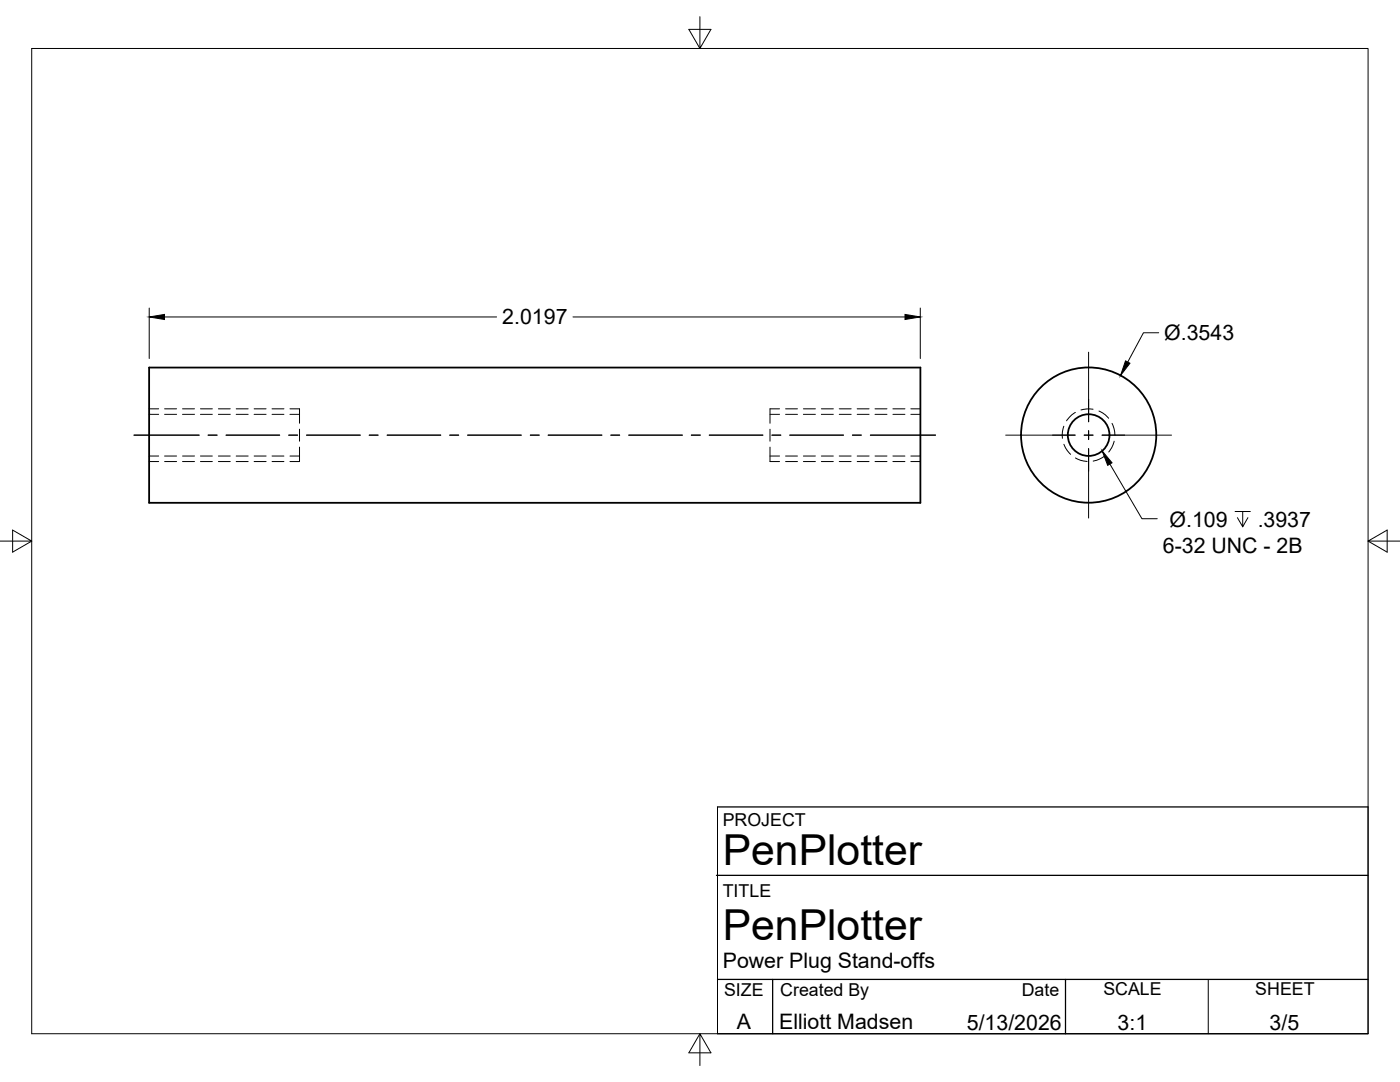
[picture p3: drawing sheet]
<svg xmlns="http://www.w3.org/2000/svg" width="279mm" height="216mm" viewBox="0 0 279 216" stroke-linecap="round" stroke-linejoin="round" font-family="sans-serif">
<!-- layer: Visible -->
<g fill="none" stroke="#000" stroke-width=".36">
<path d="M29.8 73.3h153.9v27h-153.9z"/>
<circle cx="217.3" cy="86.8" r="4.2"/>
<circle cx="217.3" cy="86.8" r="13.5"/>
</g>
<!-- layer: Hidden -->
<g fill="none" stroke="#000" stroke-width=".2">
<path d="M29.8 82.7h1.9M29.8 91h1.9M32.9 82.7h2.3M32.9 91h2.3M36.4 82.7h2.4M36.4 91h2.4M40 82.7h2.4M40 91h2.4M43.6 82.7h2.4M43.6 91h2.4M47.1 82.7h2.4M47.1 91h2.4"/>
<path d="M50.7 82.7h2.4M50.7 91h2.4M54.3 82.7h2.4M54.3 91h2.4M57.9 82.7h1.9M57.9 91h1.9M59.8 89.2v2.9M59.8 85.6v2.4M59.8 81.6v2.9M153.7 81.6v2.9M153.7 85.6v2.4M153.7 89.2v2.9"/>
<path d="M153.7 82.7h1.9M153.7 91h1.9M156.8 82.7h2.4M156.8 91h2.4M160.3 82.7h2.4M160.3 91h2.4M163.9 82.7h2.4M163.9 91h2.4M167.5 82.7h2.4M167.5 91h2.4M171.1 82.7h2.3M171.1 91h2.3"/>
<path d="M174.6 82.7h2.4M174.6 91h2.4M178.2 82.7h2.4M178.2 91h2.4M181.8 82.7h1.9M181.8 91h1.9M212.3 85l-.3 1.2v1.3M212.3 88.6l.7 1.3 .7 .8M214.6 82.3l-.7 .5-1 1.2M214.6 91.4a4.6 4.6 0 0 0 2.4 .7M218.1 81.7l-1.2-.1-1.2 .2M219.3 82l1.3 .8 .7 .7"/>
<path d="M220.4 91l-.9 .6-1.3 .4M221.9 84.5l.4 1 .2 1.3M222.4 88l-.6 1.4-.5 .8"/>
</g>
<!-- layer: Hidden Narrow -->
<g fill="none" stroke="#000" stroke-width=".2">
<path d="M29.8 81.6h1.9M29.8 92.1h1.9M32.9 81.6h2.3M32.9 92.1h2.3M36.4 81.6h2.4M36.4 92.1h2.4M40 81.6h2.4M40 92.1h2.4M43.6 81.6h2.4M43.6 92.1h2.4M47.1 81.6h2.4M47.1 92.1h2.4"/>
<path d="M50.7 81.6h2.4M50.7 92.1h2.4M54.3 81.6h2.4M54.3 92.1h2.4M57.9 81.6h1.9M57.9 92.1h1.9M153.7 81.6h1.9M153.7 92.1h1.9M156.8 81.6h2.4M156.8 92.1h2.4M160.3 81.6h2.4M160.3 92.1h2.4"/>
<path d="M163.9 81.6h2.4M163.9 92.1h2.4M167.5 81.6h2.4M167.5 92.1h2.4M171.1 81.6h2.3M171.1 92.1h2.3M174.6 81.6h2.4M174.6 92.1h2.4M178.2 81.6h2.4M178.2 92.1h2.4M181.8 81.6h1.9M181.8 92.1h1.9"/>
</g>
<!-- layer: Border -->
<path d="M6.3 9.7h266.7v196.6h-266.7zM139.7 3.3v6.4l2.2-3.8h-4.4l2.2 3.8M0 108h6.3l-3.8-2.2v4.4l3.8-2.2M273 108l3.8 2.2v-4.4l-3.8 2.2h6.4M139.7 206.3l-2.2 3.8h4.4l-2.2-3.8v6.3" fill="none" stroke="#000" stroke-width=".2"/>
<!-- layer: Titleblock -->
<path d="M143 174.7h130M143.2 161h129.8M143.2 195.4h129.8M154.2 195.4v10.9M212.6 195.4v10.9M143.2 206.3h129.8" fill="none" stroke="#000" stroke-width=".25"/>
<path d="M143.2 161v45.3M273 161v45.3M241.1 195.4v10.9" fill="none" stroke="#000" stroke-width=".2"/>
<!-- layer: Smart Centers -->
<g fill="none" stroke="#000" stroke-width=".2">
<path d="M217.3 70.3v13.9M26.7 86.8h13.1M41.5 86.8h1.8M45.1 86.8h10.7M57.6 86.8h1.8M61.2 86.8h10.7M73.7 86.8h1.8M77.3 86.8h10.7M89.7 86.8h1.8M93.3 86.8h10.7M105.8 86.8h1.8M109.4 86.8h10.7"/>
<path d="M121.9 86.8h1.8M125.5 86.8h10.7M138 86.8h1.8M141.5 86.8h10.8M154.1 86.8h1.7M157.6 86.8h10.7M170.1 86.8h1.8M173.7 86.8h13M200.7 86.8h13.9M216.4 86.8h1.7M217.3 85.9v1.8M217.3 89.5v13.9"/>
<path d="M219.9 86.8h13.9"/>
</g>
<!-- layer: FD_Dimensions -->
<path d="M29.8 61.5v10M32.8 63.2h66.3M114.3 63.2h66.3M183.7 61.5v10M231.2 66.4h-3l-3.1 5.8" fill="none" stroke="#000" stroke-width=".2"/>
<path d="M29.8 63.2l3-.5v1.1zM180.6 62.7l3.1 .5-3.1 .6zM224.6 72l.9 .5-1.9 2.4z" fill="#000" stroke="#000" stroke-width=".2"/>
<!-- layer: Hole Notes -->
<path d="M221.5 92.6l6.4 10.9h3M246.5 102.1h3M248 102.1v3l-1-1.8M249 103.3l-1 1.8" fill="none" stroke="#000" stroke-width=".2"/>
<path d="M220 90l1.9 2.4-.8 .5z" fill="#000" stroke="#000" stroke-width=".2"/>
<g font-size="8.5">
<text x="144.3" y="172.7">PenPlotter</text>
<text x="144.3" y="187.6">PenPlotter</text>
</g>
<g font-size="4.3">
<text x="100.2" y="64.7">2.0197</text>
<text x="232.3" y="67.9">Ø.3543</text>
<text x="233.4" y="105.1">Ø.109</text>
<text x="251" y="105.1">.3937</text>
<text x="232.1" y="110.3">6-32 UNC - 2B</text>
<text x="144.3" y="193.2">Power Plug Stand-offs</text>
<text x="147" y="205.4">A</text>
<text x="155.5" y="205.4">Elliott Madsen</text>
<text x="193" y="205.5">5/13/2026</text>
<text x="223" y="205.5">3:1</text>
<text x="253.4" y="205.5">3/5</text>
</g>
<g font-size="3.5">
<text x="144.3" y="164.8">PROJECT</text>
<text x="144.3" y="179">TITLE</text>
<text x="144.5" y="198.7">SIZE</text>
<text x="155.7" y="198.7">Created By</text>
<text x="203.9" y="198.7">Date</text>
<text x="220.2" y="198.5">SCALE</text>
<text x="250.5" y="198.5">SHEET</text>
</g>
</svg>
